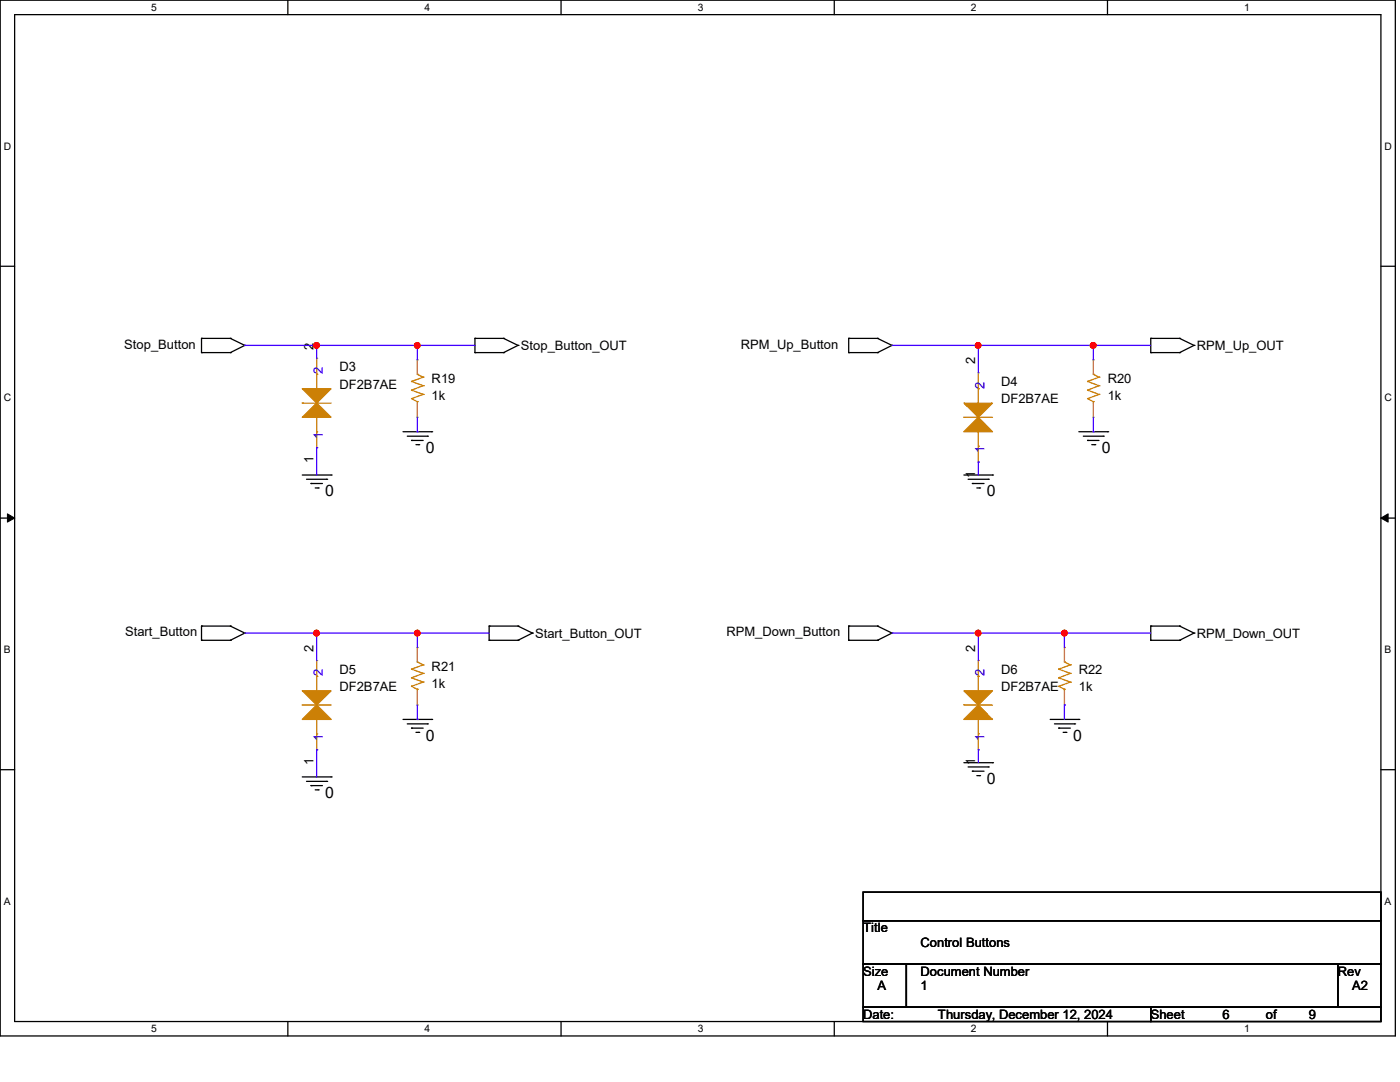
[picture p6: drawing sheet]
<svg xmlns="http://www.w3.org/2000/svg" width="279mm" height="216mm" viewBox="0 0 279 216" stroke-linecap="round" stroke-linejoin="round" font-family="sans-serif">
<path d="M0 0h278.5v206.7h-278.5zM2.9 2.9h272.7v200.9h-272.7z" fill="none" stroke="#000" stroke-width=".25"/>
<g fill="#fff">
<path d="M30.2 .3h1.1v2.3h-1.1z"/>
<path d="M30.2 204.1h1.1v2.3h-1.1z"/>
</g>
<path d="M57.4 0v2.9M57.4 203.8v2.9" fill="none" stroke="#000" stroke-width=".25"/>
<g fill="#fff">
<path d="M84.7 .3h1.1v2.3h-1.1z"/>
<path d="M84.7 204.1h1.1v2.3h-1.1z"/>
</g>
<path d="M112 0v2.9M112 203.8v2.9" fill="none" stroke="#000" stroke-width=".25"/>
<g fill="#fff">
<path d="M139.2 .3h1.1v2.3h-1.1z"/>
<path d="M139.2 204.1h1.1v2.3h-1.1z"/>
</g>
<path d="M166.5 0v2.9M166.5 203.8v2.9" fill="none" stroke="#000" stroke-width=".25"/>
<g fill="#fff">
<path d="M193.8 .3h1.1v2.3h-1.1z"/>
<path d="M193.8 204.1h1.1v2.3h-1.1z"/>
</g>
<path d="M221 0v2.9M221 203.8v2.9" fill="none" stroke="#000" stroke-width=".25"/>
<g fill="#fff">
<path d="M248.3 .3h1.1v2.3h-1.1z"/>
<path d="M248.3 204.1h1.1v2.3h-1.1z"/>
<path d="M.8 28h1.4v2.3h-1.4z"/>
<path d="M276.3 28h1.4v2.3h-1.4z"/>
<path d="M.8 78.2h1.4v2.3h-1.4z"/>
<path d="M276.3 78.2h1.4v2.3h-1.4z"/>
</g>
<path d="M0 53.1h2.9M275.6 53.1h2.9" fill="none" stroke="#000" stroke-width=".25"/>
<g fill="#fff">
<path d="M.8 128.5h1.3v2.2h-1.3z"/>
<path d="M276.3 128.5h1.3v2.2h-1.3z"/>
</g>
<path d="M0 103.4h2.9M275.6 103.4h2.9" fill="none" stroke="#000" stroke-width=".25"/>
<path d="M1.5 102.5l1.4 .9-1.4 .8zM275.6 103.4l1.4-.9v1.7z" fill="#000" stroke="#000" stroke-width=".2"/>
<g fill="#fff">
<path d="M.8 178.7h1.3v2.2h-1.3z"/>
<path d="M276.3 178.7h1.3v2.2h-1.3z"/>
</g>
<g fill="none" stroke="#000" stroke-width=".25">
<path d="M40.2 70.4h.1M40.2 67.5h.1M40.2 70.4h5.8M40.2 67.5v2.9M40.2 67.5h5.8M46 70.4h.1M46 67.5h.1M46 67.5l2.9 1.4M48.9 68.9h.1M48.9 68.9l-2.9 1.5M94.8 70.4h.1M94.8 67.5h.1"/>
<path d="M94.8 70.4h5.7M94.8 67.5h5.7M94.8 67.5v2.9M100.5 67.5h.1M100.5 70.4h.1M100.5 67.5l2.9 1.4M103.4 68.9h.1M103.4 68.9l-2.9 1.5M169.4 70.4h.1M169.4 67.5h.1M169.4 70.4h5.7M169.4 67.5h5.7"/>
<path d="M169.4 67.5v2.9M175.1 70.4h.1M175.1 67.5h.1M175.1 67.5l2.9 1.4M178 68.9h.1M178 68.9l-2.9 1.5M229.7 70.4h.1M229.7 67.5h.1M229.7 70.4h5.7M229.7 67.5h5.7M229.7 67.5v2.9M235.4 67.5h.1"/>
<path d="M235.4 70.4h.1M235.4 67.5l2.9 1.4M238.3 68.9h.1M238.3 68.9l-2.9 1.5M60.3 94.8h5.8M61.2 95.6h4M62.1 96.5h.1M62.1 96.5h2.2M62.9 97.4h.6M63.5 97.4h.1M65.2 95.6h.1M66.1 94.8h.1"/>
<path d="M80.4 86.1h5.7M81.3 87h4M82.1 87.9h.1M82.1 87.9h2.4M83 88.7h.6M83.6 88.7h.1M85.3 87h.1M86.1 86.1h.1M192.4 94.8h5.7M193.2 95.6h4M194.1 96.5h.1M194.1 96.5h2.3"/>
<path d="M194.9 97.4h.6M195.5 97.4h.1M197.2 95.6h.1M198.1 94.8h.1M215.3 86.1h5.8M216.2 87h4M217 87.9h.1M217 87.9h2.3M217.9 88.7h.6M218.5 88.7h.1M220.2 87h.1M221.1 86.1h.1"/>
<path d="M40.2 127.8h.1M40.2 124.9h.1M40.2 124.9v2.9M40.2 127.8h5.8M40.2 124.9h5.8M46 127.8h.1M46 124.9h.1M46 124.9l2.9 1.4M48.9 126.3h.1M48.9 126.3l-2.9 1.5M97.6 127.8h.1M97.6 124.9h.1"/>
<path d="M97.6 127.8h5.8M97.6 124.9h5.8M97.6 124.9v2.9M103.4 124.9h.1M103.4 127.8h.1M103.4 124.9l2.9 1.4M106.3 126.3h.1M106.3 126.3l-2.9 1.5M169.4 127.8h.1M169.4 124.9h.1M169.4 124.9v2.9M169.4 127.8h5.7"/>
<path d="M169.4 124.9h5.7M175.1 127.8h.1M175.1 124.9h.1M175.1 124.9l2.9 1.4M178 126.3h.1M178 126.3l-2.9 1.5M229.7 127.8h.1M229.7 124.9h.1M229.7 127.8h5.7M229.7 124.9h5.7M229.7 124.9v2.9M235.4 124.9h.1"/>
<path d="M235.4 127.8h.1M235.4 124.9l2.9 1.4M238.3 126.3h.1M238.3 126.3l-2.9 1.5M0 153.6h2.9M60.3 155h5.8M61.2 155.9h4M62.1 156.8h.1M62.1 156.8h2.2M62.9 157.6h.6M63.5 157.6h.1M65.2 155.9h.1"/>
<path d="M66.1 155h.1M80.4 143.6h5.7M81.3 144.4h4M82.1 145.3h.1M82.1 145.3h2.4M83 146.1h.6M83.6 146.1h.1M85.3 144.4h.1M86.1 143.6h.1M192.4 152.2h5.7M193.2 153h4M194.1 153.9h.1"/>
<path d="M194.1 153.9h2.3M194.9 154.8h.6M195.5 154.8h.1M197.2 153h.1M198.1 152.2h.1M209.6 143.6h5.7M210.4 144.4h4.1M211.3 145.3h.1M211.3 145.3h2.3M212.2 146.1h.5M212.7 146.1h.1M214.5 144.4h.1"/>
<path d="M215.3 143.6h.1M275.6 153.6h2.9M172.3 178h103.3v5.7h-103.3zM172.3 183.7h103.3v8.7h-103.3zM172.3 192.4h8.6v8.6h-8.6zM180.9 192.4h86.1v8.6h-86.1zM267 192.4h8.6v8.6h-8.6zM172.3 201h57.4v2.8h-57.4zM229.7 201h45.9v2.8h-45.9z"/>
</g>
<g fill="#cc8006" stroke="#cc8006" stroke-width=".25">
<path d="M195.2 83.3l2.9 2.8h-5.7z" fill-rule="evenodd"/>
<path d="M192.4 80.4h5.7l-2.9 2.9z" fill-rule="evenodd"/>
<path d="M63.2 140.7l2.9 2.9h-5.8z" fill-rule="evenodd"/>
<path d="M60.3 137.8h5.8l-2.9 2.9z" fill-rule="evenodd"/>
<path d="M60.3 83.3l2.9-2.9 2.9 2.9z" fill-rule="evenodd"/>
<path d="M60.3 77.6h5.8l-2.9 2.8z" fill-rule="evenodd"/>
<path d="M195.2 140.7l2.9 2.9h-5.7z" fill-rule="evenodd"/>
<path d="M192.4 137.8h5.7l-2.9 2.9z" fill-rule="evenodd"/>
</g>
<g fill="none" stroke="#cc8006" stroke-width=".25">
<path d="M63.2 74.7h.1M63.2 71.8v5.8M82.1 79.5h.1M82.1 77.9h.1M82.1 76.1h.1M82.1 79.5l1.2 .6M82.1 77.9l2.4 .8M82.1 76.1l2.4 .9M83.3 74.7h.1M83.3 74.7l1.2 .6M84.5 78.7h.1M84.5 77h.1"/>
<path d="M84.5 75.3h.1M84.5 78.7l-2.4 .8M84.5 77l-2.4 .9M84.5 75.3l-2.4 .8M195.2 77.6h.1M195.2 74.7v5.7M217 79.5h.1M217 77.9h.1M217 76.1h.1M217 79.5l1.2 .6M217 77.9l2.3 .8M217 76.1l2.3 .9"/>
<path d="M218.2 74.7h.1M218.2 74.7l1.1 .6M219.3 78.7h.1M219.3 77h.1M219.3 75.3h.1M219.3 78.7l-2.3 .8M219.3 77l-2.3 .9M219.3 75.3l-2.3 .8M60.3 80.4h.1M60.3 80.4h5.8M63.2 86.1h.1M63.2 83.3h.1"/>
<path d="M63.2 83.3v5.7M83.3 80.1h.1M83.3 80.1v.3M192.4 83.3h.1M192.4 83.3h5.7M195.2 89h.1M195.2 86.1h.1M195.2 86.1v5.8M218.2 80.1h.1M218.2 80.1v.3M63.2 135h.1M63.2 132.1v5.7"/>
<path d="M82.1 136.9h.1M82.1 135.3h.1M82.1 133.5h.1M82.1 136.9l1.2 .6M82.1 135.3l2.4 .8M82.1 133.5l2.4 .9M83.3 132.1h.1M83.3 137.5h.1M83.3 137.5v.3M83.3 132.1l1.2 .6M84.5 136.1h.1M84.5 134.4h.1"/>
<path d="M84.5 132.7h.1M84.5 136.1l-2.4 .8M84.5 134.4l-2.4 .9M84.5 132.7l-2.4 .8M195.2 135h.1M195.2 132.1v5.7M211.3 136.9h.1M211.3 135.3h.1M211.3 133.5h.1M211.3 136.9l1.1 .6M211.3 135.3l2.3 .8M211.3 133.5l2.3 .9"/>
<path d="M212.4 132.1h.1M212.4 137.5h.1M212.4 132.1l1.2 .6M212.4 137.5v.3M213.6 136.1h.1M213.6 134.4h.1M213.6 132.7h.1M213.6 136.1l-2.3 .8M213.6 134.4l-2.3 .9M213.6 132.7l-2.3 .8M60.3 140.7h.1M60.3 140.7h5.8"/>
<path d="M63.2 146.4h.1M63.2 143.6h.1M63.2 143.6v5.7M192.4 140.7h.1M192.4 140.7h5.7M195.2 146.4h.1M195.2 143.6h.1M195.2 143.6v5.7"/>
</g>
<g fill="none" stroke="#a84" stroke-width=".25">
<path d="M63.2 71.5h.1M63.2 71.5v.3M83.3 71.8h.1M83.3 71.8v2.9M195.2 74.4h.1M195.2 74.4v.3M218.2 71.8h.1M218.2 71.8v2.9M63.2 89.3h.1M63.2 89v.3M83.3 83.3h.1M83.3 80.4v2.9"/>
<path d="M195.2 92.2h.1M195.2 91.9v.3M218.2 83.3h.1M218.2 80.4v2.9M63.2 131.8h.1M63.2 131.8v.3M83.3 129.2h.1M83.3 129.2v2.9M83.3 137.8v2.9M195.2 131.8h.1M195.2 131.8v.3M212.4 129.2h.1"/>
<path d="M212.4 129.2v2.9M212.4 137.8v2.9M63.2 149.6h.1M63.2 149.3v.3M83.3 140.7h.1M195.2 149.6h.1M195.2 149.3v.3M212.4 140.7h.1"/>
</g>
<g fill="none" stroke="#4200ff" stroke-width=".25">
<path d="M48.9 68.9h.1M48.9 68.9h45.9M63.2 68.9h.1M63.2 68.9v2.6M83.3 68.9h.1M83.3 68.9v2.9M178 68.9h51.7M195.2 68.9h.1M195.2 68.9v5.5M218.2 68.9h.1M218.2 68.9v2.9M63.2 89.3h.1"/>
<path d="M63.2 89.3v5.5M83.3 86.1h.1M83.3 83.3v2.8M195.2 92.2h.1M195.2 92.2v2.6M218.2 86.1h.1M218.2 83.3v2.8M48.9 126.3h48.7M63.2 126.3h.1M63.2 126.3v5.5M83.3 126.3h.1M83.3 126.3v2.9"/>
<path d="M178 126.3h51.7M195.2 126.3h.1M195.2 126.3v5.5M212.4 126.3h.1M212.4 126.3v2.9M63.2 149.6h.1M63.2 149.6v5.4M83.3 143.6h.1M83.3 140.7v2.9M195.2 149.6h.1M195.2 149.6v2.6M212.4 140.7h.1"/>
<path d="M212.4 140.7v2.9"/>
</g>
<g fill="#f00" stroke="#f00" stroke-width=".25">
<circle cx="83.3" cy="68.9" r=".55"/>
<circle cx="63.2" cy="68.9" r=".55"/>
<circle cx="218.2" cy="68.9" r=".56"/>
<circle cx="195.2" cy="68.9" r=".55"/>
<circle cx="83.3" cy="126.3" r=".55"/>
<circle cx="63.2" cy="126.3" r=".55"/>
<circle cx="212.4" cy="126.3" r=".55"/>
<circle cx="195.2" cy="126.3" r=".55"/>
</g>
<g font-size="3.1">
<text x="85" y="90.4">0</text>
<text x="219.9" y="90.4">0</text>
<text x="64.9" y="99">0</text>
<text x="196.9" y="99">0</text>
<text x="85" y="147.8">0</text>
<text x="214.2" y="147.8">0</text>
<text x="64.9" y="159.3">0</text>
<text x="196.9" y="156.4">0</text>
</g>
<g font-size="2.6">
<text x="24.8" y="69.6">Stop_Button</text>
<text x="62.6" y="69.8" transform="rotate(-90 62.6 69.8)">2</text>
<text x="104" y="69.8">Stop_Button_OUT</text>
<text x="147.9" y="69.6">RPM_Up_Button</text>
<text x="238.8" y="69.8">RPM_Up_OUT</text>
<text x="67.8" y="74.1">D3</text>
<text x="67.8" y="77.6">DF2B7AE</text>
<text x="86.1" y="76.4">R19</text>
<text x="194.6" y="72.7" transform="rotate(-90 194.6 72.7)">2</text>
<text x="199.8" y="77">D4</text>
<text x="221.1" y="76.4">R20</text>
<text x="86.1" y="79.9">1k</text>
<text x="199.8" y="80.4">DF2B7AE</text>
<text x="221.1" y="79.9">1k</text>
<text x="62.6" y="92.5" transform="rotate(-90 62.6 92.5)">1</text>
<text x="194.6" y="95.3" transform="rotate(-90 194.6 95.3)">1</text>
<text x="25" y="127">Start_Button</text>
<text x="62.6" y="130.1" transform="rotate(-90 62.6 130.1)">2</text>
<text x="106.8" y="127.3">Start_Button_OUT</text>
<text x="145" y="127">RPM_Down_Button</text>
<text x="194.6" y="130.1" transform="rotate(-90 194.6 130.1)">2</text>
<text x="238.8" y="127.3">RPM_Down_OUT</text>
<text x="67.8" y="134.4">D5</text>
<text x="67.8" y="137.8">DF2B7AE</text>
<text x="86.1" y="133.8">R21</text>
<text x="86.1" y="137.3">1k</text>
<text x="199.8" y="134.4">D6</text>
<text x="199.8" y="137.8">DF2B7AE</text>
<text x="215.3" y="134.4">R22</text>
<text x="215.3" y="137.8">1k</text>
<text x="62.6" y="152.7" transform="rotate(-90 62.6 152.7)">1</text>
<text x="194.6" y="152.7" transform="rotate(-90 194.6 152.7)">1</text>
<text x="172.3" y="186.1">Title</text>
<text x="183.7" y="188.9">Control Buttons</text>
<text x="172.3" y="194.7">Size</text>
<text x="175.1" y="197.6">A</text>
<text x="183.7" y="194.7">Document Number</text>
<text x="183.7" y="197.6">1</text>
<text x="267" y="194.7">Rev</text>
<text x="269.8" y="197.6">A2</text>
<text x="172.3" y="203.3">Date:</text>
<text x="187.2" y="203.3">Thursday, December 12, 2024</text>
<text x="229.7" y="203.3">Sheet</text>
<text x="244" y="203.3">6</text>
<text x="252.6" y="203.3">of</text>
<text x="261.2" y="203.3">9</text>
</g>
<g font-size="2.6" fill="#00c">
<text x="64.4" y="74.7" transform="rotate(-90 64.4 74.7)">2</text>
<text x="196.5" y="77.6" transform="rotate(-90 196.5 77.6)">2</text>
<text x="64.4" y="87.6" transform="rotate(-90 64.4 87.6)">1</text>
<text x="196.5" y="90.5" transform="rotate(-90 196.5 90.5)">1</text>
<text x="64.4" y="135" transform="rotate(-90 64.4 135)">2</text>
<text x="196.5" y="135" transform="rotate(-90 196.5 135)">2</text>
<text x="64.4" y="147.9" transform="rotate(-90 64.4 147.9)">1</text>
<text x="196.5" y="147.9" transform="rotate(-90 196.5 147.9)">1</text>
</g>
<g font-size="2.1">
<text x="30.2" y="2.2">5</text>
<text x="84.7" y="2.2">4</text>
<text x="139.2" y="2.2">3</text>
<text x="193.8" y="2.2">2</text>
<text x="248.3" y="2.2">1</text>
<text x=".8" y="29.8">D</text>
<text x="276.3" y="29.8">D</text>
<text x=".8" y="80.1">C</text>
<text x="276.3" y="80.1">C</text>
<text x=".8" y="130.3">B</text>
<text x="276.3" y="130.3">B</text>
<text x=".8" y="180.5">A</text>
<text x="276.3" y="180.5">A</text>
<text x="30.2" y="206">5</text>
<text x="84.7" y="206">4</text>
<text x="139.2" y="206">3</text>
<text x="193.8" y="206">2</text>
<text x="248.3" y="206">1</text>
</g>
</svg>
